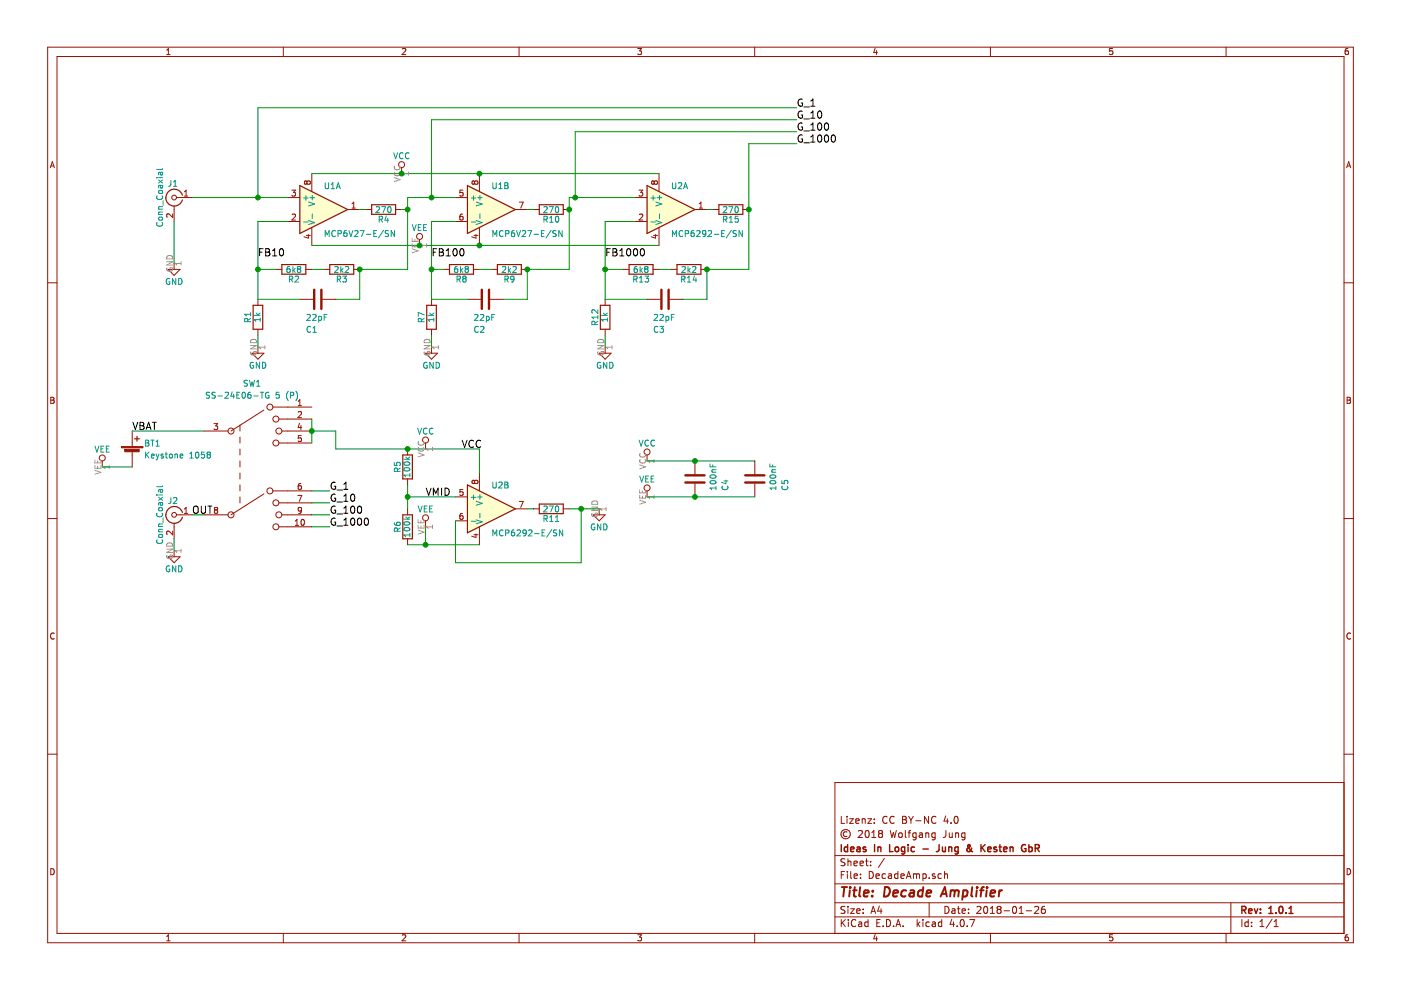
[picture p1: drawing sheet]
EESchema Schematic File Version 2
LIBS:power
LIBS:device
LIBS:transistors
LIBS:conn
LIBS:linear
LIBS:regul
LIBS:74xx
LIBS:cmos4000
LIBS:adc-dac
LIBS:memory
LIBS:xilinx
LIBS:microcontrollers
LIBS:dsp
LIBS:microchip
LIBS:analog_switches
LIBS:motorola
LIBS:texas
LIBS:intel
LIBS:audio
LIBS:interface
LIBS:digital-audio
LIBS:philips
LIBS:display
LIBS:cypress
LIBS:siliconi
LIBS:opto
LIBS:atmel
LIBS:contrib
LIBS:valves
LIBS:switches
LIBS:DP4T-Slide-Switch
LIBS:DecadeAmp-cache
EELAYER 25 0
EELAYER END
$Descr A4 11693 8268
encoding utf-8
Sheet 1 1
Title "Decade Amplifier"
Date "2018-01-26"
Rev "1.0.1"
Comp "Ideas In Logic"
Comment1 "© 2018 Wolfgang Jung"
Comment2 ""
Comment3 ""
Comment4 ""
$EndDescr
$Comp
L MCP6002-xSN U1
U 1 1
P 2700 1750
F 0 "U1" H 2700 1950 50  0000 L CNN
F 1 "MCP6V27-E/SN" H 2700 1550 50  0000 L CNN
F 2 "Package_SOIC:SOIC-8_3.9x4.9mm_P1.27mm" H 2700 1750 50  0001 C CNN
F 3 "" H 2700 1750 50  0001 C CNN
F 4 "MCP6V27-E/SN" H 2700 1750 60  0001 C CNN "Vendor"
	1    2700 1750
	1    0    0    -1  
$EndComp
$Comp
L MCP6002-xSN U1
U 2 1
P 4100 1750
F 0 "U1" H 4100 1950 50  0000 L CNN
F 1 "MCP6V27-E/SN" H 4100 1550 50  0000 L CNN
F 2 "Package_SOIC:SOIC-8_3.9x4.9mm_P1.27mm" H 4100 1750 50  0001 C CNN
F 3 "" H 4100 1750 50  0001 C CNN
F 4 "MCP6V27-E/SN" H 4100 1750 60  0001 C CNN "Vendor"
	2    4100 1750
	1    0    0    -1  
$EndComp
$Comp
L MCP6002-xSN U2
U 1 1
P 5600 1750
F 0 "U2" H 5600 1950 50  0000 L CNN
F 1 "MCP6292-E/SN" H 5600 1550 50  0000 L CNN
F 2 "Package_SOIC:SOIC-8_3.9x4.9mm_P1.27mm" H 5600 1750 50  0001 C CNN
F 3 "" H 5600 1750 50  0001 C CNN
F 4 "MCP6292-E/SN" H 5600 1750 60  0001 C CNN "Vendor"
	1    5600 1750
	1    0    0    -1  
$EndComp
$Comp
L MCP6002-xSN U2
U 2 1
P 4100 4250
F 0 "U2" H 4100 4450 50  0000 L CNN
F 1 "MCP6292-E/SN" H 4100 4050 50  0000 L CNN
F 2 "Package_SOIC:SOIC-8_3.9x4.9mm_P1.27mm" H 4100 4250 50  0001 C CNN
F 3 "" H 4100 4250 50  0001 C CNN
F 4 "MCP6292-E/SN" H 4100 4250 60  0001 C CNN "Vendor"
	2    4100 4250
	1    0    0    -1  
$EndComp
$Comp
L SW_Slide2x4 SW1
U 1 1
P 2100 3900
F 0 "SW1" H 2100 4600 50  0000 C CNN
F 1 "SS-24E06-TG 5 (P)" H 2100 4500 50  0000 C CNN
F 2 "SS-24E06-TG5:SS-24E06-TG 5 (P)" H 2000 4500 50  0001 C CNN
F 3 "" H 2000 4500 50  0001 C CNN
F 4 "SS-24E06-TG 5 (P)" H 2100 3900 60  0001 C CNN "Vendor"
	1    2100 3900
	1    0    0    -1  
$EndComp
$Comp
L Conn_Coaxial J1
U 1 1
P 1450 1650
F 0 "J1" H 1460 1770 50  0000 C CNN
F 1 "Conn_Coaxial" V 1565 1650 50  0000 C CNN
F 2 "Connector_Coaxial:BNC_TEConnectivity_1478204_Vertical" H 1450 1650 50  0001 C CNN
F 3 "" H 1450 1650 50  0001 C CNN
F 4 "TE-5-1634503-1" H 1450 1650 60  0001 C CNN "Vendor"
	1    1450 1650
	-1   0    0    -1  
$EndComp
$Comp
L GND #PWR01
U 1 1
P 1450 2200
F 0 "#PWR01" H 1450 1950 50  0001 C CNN
F 1 "GND" H 1450 2050 50  0000 C CNN
F 2 "" H 1450 2200 50  0001 C CNN
F 3 "" H 1450 2200 50  0001 C CNN
	1    1450 2200
	1    0    0    -1  
$EndComp
Wire Wire Line
	1450 2200 1450 1850
Wire Wire Line
	1600 1650 2400 1650
Wire Wire Line
	2600 1450 5500 1450
Connection ~ 4000 1450
$Comp
L GND #PWR02
U 1 1
P 5000 4250
F 0 "#PWR02" H 5000 4000 50  0001 C CNN
F 1 "GND" H 5000 4100 50  0000 C CNN
F 2 "" H 5000 4250 50  0001 C CNN
F 3 "" H 5000 4250 50  0001 C CNN
	1    5000 4250
	1    0    0    -1  
$EndComp
$Comp
L R R11
U 1 1
P 4600 4250
F 0 "R11" V 4680 4250 50  0000 C CNN
F 1 "270" V 4600 4250 50  0000 C CNN
F 2 "Resistor_SMD:R_0805_2012Metric" V 4530 4250 50  0001 C CNN
F 3 "" H 4600 4250 50  0001 C CNN
	1    4600 4250
	0    1    1    0   
$EndComp
Wire Wire Line
	4750 4250 5000 4250
Wire Wire Line
	4450 4250 4400 4250
Wire Wire Line
	3800 4350 3800 4700
Wire Wire Line
	3800 4700 4850 4700
Wire Wire Line
	4850 4700 4850 4250
Connection ~ 4850 4250
$Comp
L R R6
U 1 1
P 3400 4400
F 0 "R6" V 3480 4400 50  0000 C CNN
F 1 "100k" V 3400 4400 50  0000 C CNN
F 2 "Resistor_SMD:R_0805_2012Metric" V 3330 4400 50  0001 C CNN
F 3 "" H 3400 4400 50  0001 C CNN
F 4 "RR1220P-104-D" H 3400 4400 60  0001 C CNN "Vendor"
	1    3400 4400
	-1   0    0    1   
$EndComp
$Comp
L R R5
U 1 1
P 3400 3900
F 0 "R5" V 3480 3900 50  0000 C CNN
F 1 "100k" V 3400 3900 50  0000 C CNN
F 2 "Resistor_SMD:R_0805_2012Metric" V 3330 3900 50  0001 C CNN
F 3 "" H 3400 3900 50  0001 C CNN
F 4 "RR1220P-104-D" H 3400 3900 60  0001 C CNN "Vendor"
	1    3400 3900
	-1   0    0    1   
$EndComp
Wire Wire Line
	3400 4050 3400 4250
Wire Wire Line
	3800 4150 3400 4150
Connection ~ 3400 4150
Wire Wire Line
	3400 4550 4000 4550
Wire Wire Line
	2800 3750 4000 3750
Wire Wire Line
	4000 3750 4000 3950
Wire Wire Line
	3550 4400 3550 4550
Connection ~ 3550 4550
$Comp
L VEE #PWR03
U 1 1
P 3550 4400
F 0 "#PWR03" H 3550 4250 50  0001 C CNN
F 1 "VEE" H 3550 4550 50  0000 C CNN
F 2 "" H 3550 4400 50  0001 C CNN
F 3 "" H 3550 4400 50  0001 C CNN
	1    3550 4400
	1    0    0    -1  
$EndComp
$Comp
L VCC #PWR04
U 1 1
P 3550 3750
F 0 "#PWR04" H 3550 3600 50  0001 C CNN
F 1 "VCC" H 3550 3900 50  0000 C CNN
F 2 "" H 3550 3750 50  0001 C CNN
F 3 "" H 3550 3750 50  0001 C CNN
	1    3550 3750
	1    0    0    -1  
$EndComp
$Comp
L VCC #PWR05
U 1 1
P 3350 1450
F 0 "#PWR05" H 3350 1300 50  0001 C CNN
F 1 "VCC" H 3350 1600 50  0000 C CNN
F 2 "" H 3350 1450 50  0001 C CNN
F 3 "" H 3350 1450 50  0001 C CNN
	1    3350 1450
	1    0    0    -1  
$EndComp
Wire Wire Line
	2600 2050 5500 2050
Connection ~ 4000 2050
$Comp
L VEE #PWR06
U 1 1
P 3500 2050
F 0 "#PWR06" H 3500 1900 50  0001 C CNN
F 1 "VEE" H 3500 2200 50  0000 C CNN
F 2 "" H 3500 2050 50  0001 C CNN
F 3 "" H 3500 2050 50  0001 C CNN
	1    3500 2050
	1    0    0    -1  
$EndComp
Connection ~ 3500 2050
Connection ~ 3350 1450
$Comp
L R R4
U 1 1
P 3200 1750
F 0 "R4" V 3280 1750 50  0000 C CNN
F 1 "270" V 3200 1750 50  0000 C CNN
F 2 "Resistor_SMD:R_0805_2012Metric" V 3130 1750 50  0001 C CNN
F 3 "" H 3200 1750 50  0001 C CNN
F 4 "RC0805JR-07270RL" H 3200 1750 60  0001 C CNN "Vendor"
	1    3200 1750
	0    1    1    0   
$EndComp
$Comp
L R R10
U 1 1
P 4600 1750
F 0 "R10" V 4680 1750 50  0000 C CNN
F 1 "270" V 4600 1750 50  0000 C CNN
F 2 "Resistor_SMD:R_0805_2012Metric" V 4530 1750 50  0001 C CNN
F 3 "" H 4600 1750 50  0001 C CNN
F 4 "RC0805JR-07270RL" H 4600 1750 60  0001 C CNN "Vendor"
	1    4600 1750
	0    1    1    0   
$EndComp
$Comp
L R R15
U 1 1
P 6100 1750
F 0 "R15" V 6180 1750 50  0000 C CNN
F 1 "270" V 6100 1750 50  0000 C CNN
F 2 "Resistor_SMD:R_0805_2012Metric" V 6030 1750 50  0001 C CNN
F 3 "" H 6100 1750 50  0001 C CNN
F 4 "RC0805JR-07270RL" H 6100 1750 60  0001 C CNN "Vendor"
	1    6100 1750
	0    1    1    0   
$EndComp
$Comp
L R R2
U 1 1
P 2450 2250
F 0 "R2" V 2530 2250 50  0000 C CNN
F 1 "6k8" V 2450 2250 50  0000 C CNN
F 2 "Resistor_SMD:R_0805_2012Metric" V 2380 2250 50  0001 C CNN
F 3 "" H 2450 2250 50  0001 C CNN
F 4 "RR1220P-682-D" H 2450 2250 60  0001 C CNN "Vendor"
	1    2450 2250
	0    1    1    0   
$EndComp
$Comp
L R R3
U 1 1
P 2850 2250
F 0 "R3" V 2930 2250 50  0000 C CNN
F 1 "2k2" V 2850 2250 50  0000 C CNN
F 2 "Resistor_SMD:R_0805_2012Metric" V 2780 2250 50  0001 C CNN
F 3 "" H 2850 2250 50  0001 C CNN
F 4 "RR1220P-222-D" H 2850 2250 60  0001 C CNN "Vendor"
	1    2850 2250
	0    1    1    0   
$EndComp
$Comp
L R R1
U 1 1
P 2150 2650
F 0 "R1" V 2230 2650 50  0000 C CNN
F 1 "1k" V 2150 2650 50  0000 C CNN
F 2 "Resistor_SMD:R_0805_2012Metric" V 2080 2650 50  0001 C CNN
F 3 "" H 2150 2650 50  0001 C CNN
F 4 "RR1220P-102-D" H 2150 2650 60  0001 C CNN "Vendor"
	1    2150 2650
	-1   0    0    1   
$EndComp
$Comp
L C C1
U 1 1
P 2650 2500
F 0 "C1" V 2900 2400 50  0000 L CNN
F 1 "22pF" V 2800 2400 50  0000 L CNN
F 2 "Capacitor_SMD:C_0805_2012Metric" H 2688 2350 50  0001 C CNN
F 3 "" H 2650 2500 50  0001 C CNN
F 4 "885012007002" H 2650 2500 60  0001 C CNN "Vendor"
	1    2650 2500
	0    1    1    0   
$EndComp
$Comp
L GND #PWR07
U 1 1
P 2150 2900
F 0 "#PWR07" H 2150 2650 50  0001 C CNN
F 1 "GND" H 2150 2750 50  0000 C CNN
F 2 "" H 2150 2900 50  0001 C CNN
F 3 "" H 2150 2900 50  0001 C CNN
	1    2150 2900
	1    0    0    -1  
$EndComp
Wire Wire Line
	2150 2800 2150 2900
Wire Wire Line
	2300 2250 2150 2250
Wire Wire Line
	2150 1850 2150 2500
Wire Wire Line
	2150 2500 2500 2500
Wire Wire Line
	2600 2250 2700 2250
Wire Wire Line
	3000 2500 2800 2500
Wire Wire Line
	3000 2250 3000 2500
Wire Wire Line
	2400 1850 2150 1850
Connection ~ 2150 2250
Connection ~ 3000 2250
$Comp
L R R8
U 1 1
P 3850 2250
F 0 "R8" V 3930 2250 50  0000 C CNN
F 1 "6k8" V 3850 2250 50  0000 C CNN
F 2 "Resistor_SMD:R_0805_2012Metric" V 3780 2250 50  0001 C CNN
F 3 "" H 3850 2250 50  0001 C CNN
F 4 "RR1220P-682-D" H 3850 2250 60  0001 C CNN "Vendor"
	1    3850 2250
	0    1    1    0   
$EndComp
$Comp
L R R9
U 1 1
P 4250 2250
F 0 "R9" V 4330 2250 50  0000 C CNN
F 1 "2k2" V 4250 2250 50  0000 C CNN
F 2 "Resistor_SMD:R_0805_2012Metric" V 4180 2250 50  0001 C CNN
F 3 "" H 4250 2250 50  0001 C CNN
F 4 "RR1220P-222-D" H 4250 2250 60  0001 C CNN "Vendor"
	1    4250 2250
	0    1    1    0   
$EndComp
$Comp
L R R7
U 1 1
P 3600 2650
F 0 "R7" V 3680 2650 50  0000 C CNN
F 1 "1k" V 3600 2650 50  0000 C CNN
F 2 "Resistor_SMD:R_0805_2012Metric" V 3530 2650 50  0001 C CNN
F 3 "" H 3600 2650 50  0001 C CNN
F 4 "RR1220P-102-D" H 3600 2650 60  0001 C CNN "Vendor"
	1    3600 2650
	-1   0    0    1   
$EndComp
$Comp
L C C2
U 1 1
P 4050 2500
F 0 "C2" V 4300 2400 50  0000 L CNN
F 1 "22pF" V 4200 2400 50  0000 L CNN
F 2 "Capacitor_SMD:C_0805_2012Metric" H 4088 2350 50  0001 C CNN
F 3 "" H 4050 2500 50  0001 C CNN
F 4 "885012007002" H 4050 2500 60  0001 C CNN "Vendor"
	1    4050 2500
	0    1    1    0   
$EndComp
$Comp
L GND #PWR08
U 1 1
P 3600 2900
F 0 "#PWR08" H 3600 2650 50  0001 C CNN
F 1 "GND" H 3600 2750 50  0000 C CNN
F 2 "" H 3600 2900 50  0001 C CNN
F 3 "" H 3600 2900 50  0001 C CNN
	1    3600 2900
	1    0    0    -1  
$EndComp
Wire Wire Line
	3600 2800 3600 2900
Wire Wire Line
	3700 2250 3600 2250
Wire Wire Line
	3600 1850 3600 2500
Wire Wire Line
	3600 2500 3900 2500
Wire Wire Line
	4000 2250 4100 2250
Wire Wire Line
	4400 2500 4200 2500
Wire Wire Line
	4400 2250 4400 2500
Connection ~ 3600 2250
Connection ~ 4400 2250
$Comp
L R R13
U 1 1
P 5350 2250
F 0 "R13" V 5430 2250 50  0000 C CNN
F 1 "6k8" V 5350 2250 50  0000 C CNN
F 2 "Resistor_SMD:R_0805_2012Metric" V 5280 2250 50  0001 C CNN
F 3 "" H 5350 2250 50  0001 C CNN
F 4 "RR1220P-682-D" H 5350 2250 60  0001 C CNN "Vendor"
	1    5350 2250
	0    1    1    0   
$EndComp
$Comp
L R R14
U 1 1
P 5750 2250
F 0 "R14" V 5830 2250 50  0000 C CNN
F 1 "2k2" V 5750 2250 50  0000 C CNN
F 2 "Resistor_SMD:R_0805_2012Metric" V 5680 2250 50  0001 C CNN
F 3 "" H 5750 2250 50  0001 C CNN
F 4 "RR1220P-222-D" H 5750 2250 60  0001 C CNN "Vendor"
	1    5750 2250
	0    1    1    0   
$EndComp
$Comp
L R R12
U 1 1
P 5050 2650
F 0 "R12" V 5130 2650 50  0000 C CNN
F 1 "1k" V 5050 2650 50  0000 C CNN
F 2 "Resistor_SMD:R_0805_2012Metric" V 4980 2650 50  0001 C CNN
F 3 "" H 5050 2650 50  0001 C CNN
F 4 "RR1220P-102-D" H 5050 2650 60  0001 C CNN "Vendor"
	1    5050 2650
	-1   0    0    1   
$EndComp
$Comp
L C C3
U 1 1
P 5550 2500
F 0 "C3" V 5800 2400 50  0000 L CNN
F 1 "22pF" V 5700 2400 50  0000 L CNN
F 2 "Capacitor_SMD:C_0805_2012Metric" H 5588 2350 50  0001 C CNN
F 3 "" H 5550 2500 50  0001 C CNN
F 4 "885012007002" H 5550 2500 60  0001 C CNN "Vendor"
	1    5550 2500
	0    1    1    0   
$EndComp
$Comp
L GND #PWR09
U 1 1
P 5050 2900
F 0 "#PWR09" H 5050 2650 50  0001 C CNN
F 1 "GND" H 5050 2750 50  0000 C CNN
F 2 "" H 5050 2900 50  0001 C CNN
F 3 "" H 5050 2900 50  0001 C CNN
	1    5050 2900
	1    0    0    -1  
$EndComp
Wire Wire Line
	5050 2800 5050 2900
Wire Wire Line
	5200 2250 5050 2250
Wire Wire Line
	5050 1850 5050 2500
Wire Wire Line
	5050 2500 5400 2500
Wire Wire Line
	5500 2250 5600 2250
Wire Wire Line
	5900 2500 5700 2500
Wire Wire Line
	5900 2250 5900 2500
Connection ~ 5050 2250
Connection ~ 5900 2250
Wire Wire Line
	3000 1750 3050 1750
Wire Wire Line
	3350 1750 3400 1750
Wire Wire Line
	3400 1650 3400 2250
Wire Wire Line
	3400 1650 3800 1650
Wire Wire Line
	3800 1850 3600 1850
Wire Wire Line
	4450 1750 4400 1750
Wire Wire Line
	4750 1650 5300 1650
Wire Wire Line
	4750 1650 4750 2250
Wire Wire Line
	5300 1850 5050 1850
Wire Wire Line
	5950 1750 5900 1750
Wire Wire Line
	2150 1650 2150 900 
Wire Wire Line
	2150 900  6650 900 
Connection ~ 2150 1650
Wire Wire Line
	3600 1650 3600 1000
Wire Wire Line
	3600 1000 6650 1000
Connection ~ 3600 1650
Wire Wire Line
	4800 1650 4800 1100
Wire Wire Line
	4800 1100 6650 1100
Connection ~ 4800 1650
Wire Wire Line
	6250 1200 6250 2250
Wire Wire Line
	6250 1200 6650 1200
Wire Wire Line
	6250 2250 5900 2250
Connection ~ 6250 1750
Wire Wire Line
	4750 2250 4400 2250
Connection ~ 4750 1750
Wire Wire Line
	3400 2250 3000 2250
Connection ~ 3400 1750
$Comp
L Battery_Cell BT1
U 1 1
P 1100 3800
F 0 "BT1" H 1200 3900 50  0000 L CNN
F 1 "Keystone 1058" H 1200 3800 50  0000 L CNN
F 2 "Battery_Holders:Keystone_1058_1x2032-CoinCell" V 1100 3860 50  0001 C CNN
F 3 "" V 1100 3860 50  0001 C CNN
F 4 "Keystone 1058" H 1100 3800 60  0001 C CNN "Vendor"
	1    1100 3800
	1    0    0    -1  
$EndComp
Connection ~ 3400 3750
$Comp
L Conn_Coaxial J2
U 1 1
P 1450 4300
F 0 "J2" H 1460 4420 50  0000 C CNN
F 1 "Conn_Coaxial" V 1565 4300 50  0000 C CNN
F 2 "Connector_Coaxial:BNC_TEConnectivity_1478204_Vertical" H 1450 4300 50  0001 C CNN
F 3 "" H 1450 4300 50  0001 C CNN
F 4 "TE-5-1634503-1" H 1450 4300 60  0001 C CNN "Vendor"
	1    1450 4300
	-1   0    0    -1  
$EndComp
$Comp
L GND #PWR010
U 1 1
P 1450 4600
F 0 "#PWR010" H 1450 4350 50  0001 C CNN
F 1 "GND" H 1450 4450 50  0000 C CNN
F 2 "" H 1450 4600 50  0001 C CNN
F 3 "" H 1450 4600 50  0001 C CNN
	1    1450 4600
	1    0    0    -1  
$EndComp
Wire Wire Line
	1700 3600 1100 3600
Wire Wire Line
	2600 4100 2750 4100
Wire Wire Line
	2600 4200 2750 4200
Wire Wire Line
	2600 4300 2750 4300
Wire Wire Line
	2600 4400 2750 4400
Text Label 2750 4100 0    60   ~ 0
G_1
Text Label 2750 4200 0    60   ~ 0
G_10
Text Label 2750 4300 0    60   ~ 0
G_100
Text Label 2750 4400 0    60   ~ 0
G_1000
Text Label 6650 900  0    60   ~ 0
G_1
Text Label 6650 1000 0    60   ~ 0
G_10
Text Label 6650 1100 0    60   ~ 0
G_100
Text Label 6650 1200 0    60   ~ 0
G_1000
Text Label 3850 3750 0    60   ~ 0
VCC
Text Label 2150 2150 0    60   ~ 0
FB10
Text Label 3600 2150 0    60   ~ 0
FB100
Text Label 5050 2150 0    60   ~ 0
FB1000
Wire Wire Line
	1450 4600 1450 4500
Wire Wire Line
	2600 3500 2600 3700
Connection ~ 2600 3600
Wire Wire Line
	2800 3750 2800 3600
Wire Wire Line
	2800 3600 2600 3600
$Comp
L VEE #PWR011
U 1 1
P 850 3900
F 0 "#PWR011" H 850 3750 50  0001 C CNN
F 1 "VEE" H 850 4050 50  0000 C CNN
F 2 "" H 850 3900 50  0001 C CNN
F 3 "" H 850 3900 50  0001 C CNN
	1    850  3900
	1    0    0    -1  
$EndComp
Wire Wire Line
	1100 3900 850  3900
Wire Wire Line
	1700 4300 1600 4300
Text Label 1100 3600 0    60   ~ 0
VBAT
Text Label 1600 4300 0    60   ~ 0
OUT
Text Label 3550 4150 0    60   ~ 0
VMID
$Comp
L C C4
U 1 1
P 5800 4000
F 0 "C4" V 6050 3900 50  0000 L CNN
F 1 "100nF" V 5950 3900 50  0000 L CNN
F 2 "Capacitor_SMD:C_0805_2012Metric" H 5838 3850 50  0001 C CNN
F 3 "" H 5800 4000 50  0001 C CNN
F 4 "C0805C104K5RACTU" H 5800 4000 60  0001 C CNN "Vendor"
	1    5800 4000
	1    0    0    -1  
$EndComp
$Comp
L C C5
U 1 1
P 6300 4000
F 0 "C5" V 6550 3900 50  0000 L CNN
F 1 "100nF" V 6450 3900 50  0000 L CNN
F 2 "Capacitor_SMD:C_0805_2012Metric" H 6338 3850 50  0001 C CNN
F 3 "" H 6300 4000 50  0001 C CNN
F 4 "C0805C104K5RACTU" H 6300 4000 60  0001 C CNN "Vendor"
	1    6300 4000
	1    0    0    -1  
$EndComp
$Comp
L VEE #PWR012
U 1 1
P 5400 4150
F 0 "#PWR012" H 5400 4000 50  0001 C CNN
F 1 "VEE" H 5400 4300 50  0000 C CNN
F 2 "" H 5400 4150 50  0001 C CNN
F 3 "" H 5400 4150 50  0001 C CNN
	1    5400 4150
	1    0    0    -1  
$EndComp
$Comp
L VCC #PWR013
U 1 1
P 5400 3850
F 0 "#PWR013" H 5400 3700 50  0001 C CNN
F 1 "VCC" H 5400 4000 50  0000 C CNN
F 2 "" H 5400 3850 50  0001 C CNN
F 3 "" H 5400 3850 50  0001 C CNN
	1    5400 3850
	1    0    0    -1  
$EndComp
Wire Wire Line
	5400 3850 6300 3850
Connection ~ 5800 3850
Wire Wire Line
	5400 4150 6300 4150
Connection ~ 5800 4150
$EndSCHEMATC
